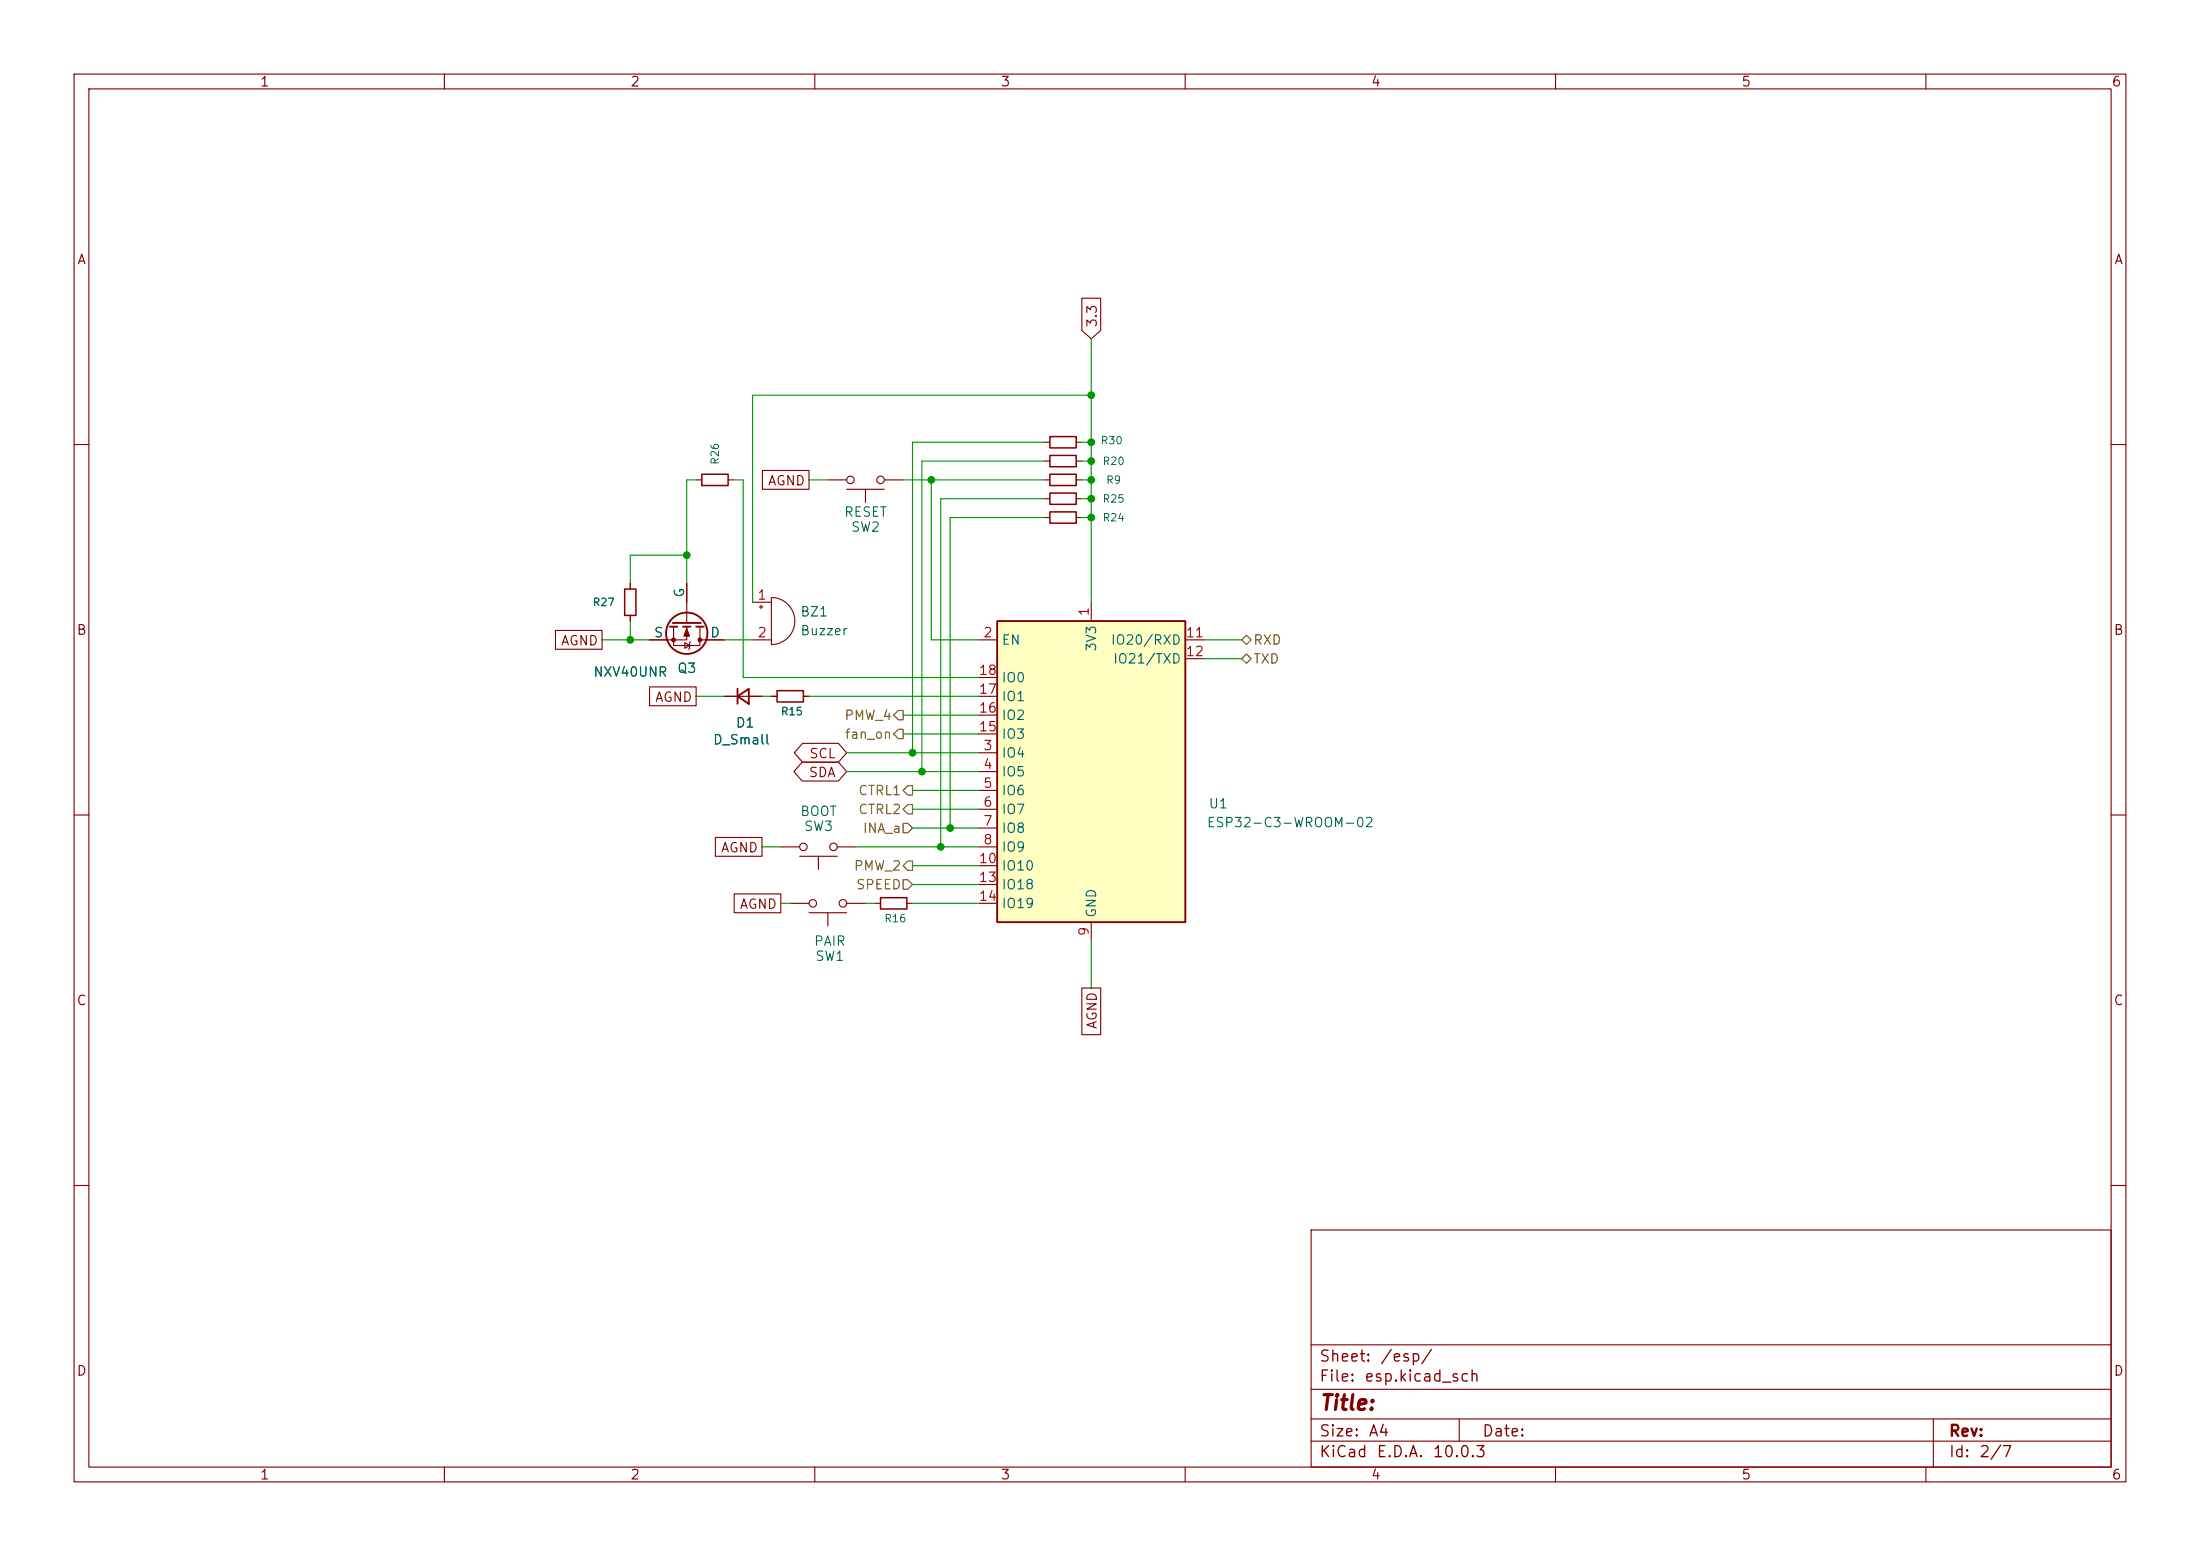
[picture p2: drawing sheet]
(kicad_sch
 (version 20260306)
 (generator "eeschema")
 (generator_version "10.0")
 (paper "A4")
 (lib_symbols
  (symbol "Device:Buzzer"
   (pin_names
    (offset 0.0254) (hide yes)) (exclude_from_sim no) (in_bom yes) (on_board yes)
   (in_pos_files yes)
   (duplicate_pin_numbers_are_jumpers no)
   (property "Reference" "BZ" (at 3.81 1.27 0) (show_name no) (do_not_autoplace no) (effects (font (size 1.27 1.27)) (justify left)))
   (property "Value" "Buzzer" (at 3.81 -1.27 0) (show_name no) (do_not_autoplace no) (effects (font (size 1.27 1.27)) (justify left)))
   (property "Footprint" "" (at -0.635 2.54 90) (show_name no) (do_not_autoplace no) (hide yes) (effects (font (size 1.27 1.27))))
   (property "Datasheet" "" (at -0.635 2.54 90) (show_name no) (do_not_autoplace no) (hide yes) (effects (font (size 1.27 1.27))))
   (property "Description" "Buzzer, polarized" (at 0 0 0) (show_name no) (do_not_autoplace no) (hide yes) (effects (font (size 1.27 1.27))))
   (symbol "Buzzer_0_1"
    (polyline (pts (xy -1.651 1.905) (xy -1.143 1.905)) (stroke (width 0) (type default)) (fill (type none)))
    (polyline (pts (xy -1.397 2.159) (xy -1.397 1.651)) (stroke (width 0) (type default)) (fill (type none)))
    (arc (start 0 3.175) (mid 3.1612 0) (end 0 -3.175) (stroke (width 0) (type default)) (fill (type none)))
    (polyline (pts (xy 0 3.175) (xy 0 -3.175)) (stroke (width 0) (type default)) (fill (type none))))
   (symbol "Buzzer_1_1"
    (pin passive line (at -2.54 2.54 0) (length 2.54) (name "+" (effects (font (size 1.27 1.27)))) (number "1" (effects (font (size 1.27 1.27)))))
    (pin passive line (at -2.54 -2.54 0) (length 2.54) (name "-" (effects (font (size 1.27 1.27)))) (number "2" (effects (font (size 1.27 1.27))))))
   (embedded_fonts no))
  (symbol "Device:D_Small"
   (pin_numbers (hide yes))
   (pin_names
    (offset 0.254) (hide yes)) (exclude_from_sim no) (in_bom yes) (on_board yes)
   (in_pos_files yes)
   (duplicate_pin_numbers_are_jumpers no)
   (property "Reference" "D" (at -1.27 2.032 0) (show_name no) (do_not_autoplace no) (effects (font (size 1.27 1.27)) (justify left)))
   (property "Value" "D_Small" (at -3.81 -2.032 0) (show_name no) (do_not_autoplace no) (effects (font (size 1.27 1.27)) (justify left)))
   (property "Footprint" "" (at 0 0 90) (show_name no) (do_not_autoplace no) (hide yes) (effects (font (size 1.27 1.27))))
   (property "Datasheet" "" (at 0 0 90) (show_name no) (do_not_autoplace no) (hide yes) (effects (font (size 1.27 1.27))))
   (property "Description" "Diode, small symbol" (at 0 0 0) (show_name no) (do_not_autoplace no) (hide yes) (effects (font (size 1.27 1.27))))
   (property "Sim.Device" "D" (at 0 0 0) (show_name no) (do_not_autoplace no) (hide yes) (effects (font (size 1.27 1.27))))
   (property "Sim.Pins" "1=K 2=A" (at 0 0 0) (show_name no) (do_not_autoplace no) (hide yes) (effects (font (size 1.27 1.27))))
   (symbol "D_Small_0_1"
    (polyline (pts (xy -0.762 0) (xy 0.762 0)) (stroke (width 0) (type default)) (fill (type none)))
    (polyline (pts (xy -0.762 -1.016) (xy -0.762 1.016)) (stroke (width 0.254) (type default)) (fill (type none)))
    (polyline (pts (xy 0.762 -1.016) (xy -0.762 0) (xy 0.762 1.016) (xy 0.762 -1.016)) (stroke (width 0.254) (type default)) (fill (type none))))
   (symbol "D_Small_1_1"
    (pin passive line (at -2.54 0 0) (length 1.778) (name "K" (effects (font (size 1.27 1.27)))) (number "1" (effects (font (size 1.27 1.27)))))
    (pin passive line (at 2.54 0 180) (length 1.778) (name "A" (effects (font (size 1.27 1.27)))) (number "2" (effects (font (size 1.27 1.27))))))
   (embedded_fonts no))
  (symbol "Device:R_Small"
   (pin_numbers (hide yes))
   (pin_names
    (offset 0.254) (hide yes)) (exclude_from_sim no) (in_bom yes) (on_board yes)
   (in_pos_files yes)
   (duplicate_pin_numbers_are_jumpers no)
   (property "Reference" "R" (at 0 0 90) (show_name no) (do_not_autoplace no) (effects (font (size 1.016 1.016))))
   (property "Value" "R_Small" (at 1.778 0 90) (show_name no) (do_not_autoplace no) (effects (font (size 1.27 1.27))))
   (property "Footprint" "" (at 0 0 0) (show_name no) (do_not_autoplace no) (hide yes) (effects (font (size 1.27 1.27))))
   (property "Datasheet" "" (at 0 0 0) (show_name no) (do_not_autoplace no) (hide yes) (effects (font (size 1.27 1.27))))
   (property "Description" "Resistor, small symbol" (at 0 0 0) (show_name no) (do_not_autoplace no) (hide yes) (effects (font (size 1.27 1.27))))
   (symbol "R_Small_0_1"
    (rectangle (start -0.762 1.778) (end 0.762 -1.778) (stroke (width 0.2032) (type default)) (fill (type none))))
   (symbol "R_Small_1_1"
    (pin passive line (at 0 2.54 270) (length 0.762) (name "" (effects (font (size 1.27 1.27)))) (number "1" (effects (font (size 1.27 1.27)))))
    (pin passive line (at 0 -2.54 90) (length 0.762) (name "" (effects (font (size 1.27 1.27)))) (number "2" (effects (font (size 1.27 1.27))))))
   (embedded_fonts no))
  (symbol "RF_Module:ESP32-C3-WROOM-02" (exclude_from_sim no) (in_bom yes) (on_board yes)
   (in_pos_files yes)
   (duplicate_pin_numbers_are_jumpers no)
   (property "Reference" "U" (at -12.192 21.336 0) (show_name no) (do_not_autoplace no) (effects (font (size 1.27 1.27))))
   (property "Value" "ESP32-C3-WROOM-02" (at 12.192 21.336 0) (show_name no) (do_not_autoplace no) (effects (font (size 1.27 1.27))))
   (property "Footprint" "RF_Module:ESP32-C3-WROOM-02" (at 0 0.635 0) (show_name no) (do_not_autoplace no) (hide yes) (effects (font (size 1.27 1.27))))
   (property "Datasheet" "https://www.espressif.com/sites/default/files/documentation/esp32-c3-wroom-02_datasheet_en.pdf" (at 0 0.635 0) (show_name no) (do_not_autoplace no) (hide yes) (effects (font (size 1.27 1.27))))
   (property "Description" "802.11 b/g/n Wi­Fi and Bluetooth 5 module, ESP32­C3 SoC, RISC­V microprocessor, On-board antenna" (at 0 0.635 0) (show_name no) (do_not_autoplace no) (hide yes) (effects (font (size 1.27 1.27))))
   (symbol "ESP32-C3-WROOM-02_1_1"
    (rectangle (start -12.7 20.32) (end 12.7 -20.32) (stroke (width 0.254) (type default)) (fill (type background)))
    (pin power_in line (at 0 22.86 270) (length 2.54) (name "3V3" (effects (font (size 1.27 1.27)))) (number "1" (effects (font (size 1.27 1.27)))))
    (pin input line (at -15.24 17.78 0) (length 2.54) (name "EN" (effects (font (size 1.27 1.27)))) (number "2" (effects (font (size 1.27 1.27)))))
    (pin bidirectional line (at -15.24 2.54 0) (length 2.54) (name "IO4" (effects (font (size 1.27 1.27)))) (number "3" (effects (font (size 1.27 1.27)))))
    (pin bidirectional line (at -15.24 0 0) (length 2.54) (name "IO5" (effects (font (size 1.27 1.27)))) (number "4" (effects (font (size 1.27 1.27)))))
    (pin bidirectional line (at -15.24 -2.54 0) (length 2.54) (name "IO6" (effects (font (size 1.27 1.27)))) (number "5" (effects (font (size 1.27 1.27)))))
    (pin bidirectional line (at -15.24 -5.08 0) (length 2.54) (name "IO7" (effects (font (size 1.27 1.27)))) (number "6" (effects (font (size 1.27 1.27)))))
    (pin bidirectional line (at -15.24 -7.62 0) (length 2.54) (name "IO8" (effects (font (size 1.27 1.27)))) (number "7" (effects (font (size 1.27 1.27)))))
    (pin bidirectional line (at -15.24 -10.16 0) (length 2.54) (name "IO9" (effects (font (size 1.27 1.27)))) (number "8" (effects (font (size 1.27 1.27)))))
    (pin power_in line (at 0 -22.86 90) (length 2.54) (name "GND" (effects (font (size 1.27 1.27)))) (number "9" (effects (font (size 1.27 1.27)))))
    (pin bidirectional line (at -15.24 -12.7 0) (length 2.54) (name "IO10" (effects (font (size 1.27 1.27)))) (number "10" (effects (font (size 1.27 1.27)))))
    (pin bidirectional line (at 15.24 17.78 180) (length 2.54) (name "IO20/RXD" (effects (font (size 1.27 1.27)))) (number "11" (effects (font (size 1.27 1.27)))))
    (pin bidirectional line (at 15.24 15.24 180) (length 2.54) (name "IO21/TXD" (effects (font (size 1.27 1.27)))) (number "12" (effects (font (size 1.27 1.27)))))
    (pin bidirectional line (at -15.24 -15.24 0) (length 2.54) (name "IO18" (effects (font (size 1.27 1.27)))) (number "13" (effects (font (size 1.27 1.27)))))
    (pin bidirectional line (at -15.24 -17.78 0) (length 2.54) (name "IO19" (effects (font (size 1.27 1.27)))) (number "14" (effects (font (size 1.27 1.27)))))
    (pin bidirectional line (at -15.24 5.08 0) (length 2.54) (name "IO3" (effects (font (size 1.27 1.27)))) (number "15" (effects (font (size 1.27 1.27)))))
    (pin bidirectional line (at -15.24 7.62 0) (length 2.54) (name "IO2" (effects (font (size 1.27 1.27)))) (number "16" (effects (font (size 1.27 1.27)))))
    (pin bidirectional line (at -15.24 10.16 0) (length 2.54) (name "IO1" (effects (font (size 1.27 1.27)))) (number "17" (effects (font (size 1.27 1.27)))))
    (pin bidirectional line (at -15.24 12.7 0) (length 2.54) (name "IO0" (effects (font (size 1.27 1.27)))) (number "18" (effects (font (size 1.27 1.27)))))
    (pin passive line (at 0 -22.86 90) (length 2.54) (hide yes) (name "GND" (effects (font (size 1.27 1.27)))) (number "19" (effects (font (size 1.27 1.27))))))
   (embedded_fonts no))
  (symbol "Simulation_SPICE:NMOS"
   (pin_numbers (hide yes))
   (pin_names
    (offset 0)) (exclude_from_sim no) (in_bom yes) (on_board yes)
   (in_pos_files yes)
   (duplicate_pin_numbers_are_jumpers no)
   (property "Reference" "Q1" (at 6.35 1.2701 0) (show_name no) (do_not_autoplace no) (effects (font (size 1.27 1.27)) (justify left)))
   (property "Value" "NXV40UNR" (at 6.35 -1.2699 0) (show_name no) (do_not_autoplace no) (effects (font (size 1.27 1.27)) (justify left)))
   (property "Footprint" "Package_TO_SOT_SMD:TSOT-23_HandSoldering" (at 5.08 2.54 0) (show_name no) (do_not_autoplace no) (hide yes) (effects (font (size 1.27 1.27))))
   (property "Datasheet" "https://ngspice.sourceforge.io/docs/ngspice-html-manual/manual.xhtml#cha_MOSFETs" (at 0 -12.7 0) (show_name no) (do_not_autoplace no) (hide yes) (effects (font (size 1.27 1.27))))
   (property "Description" "N-MOSFET transistor, drain/source/gate" (at 0 0 0) (show_name no) (do_not_autoplace no) (hide yes) (effects (font (size 1.27 1.27))))
   (property "Sim.Device" "NMOS" (at 0 -17.145 0) (show_name no) (do_not_autoplace no) (hide yes) (effects (font (size 1.27 1.27))))
   (property "Sim.Type" "VDMOS" (at 0 -19.05 0) (show_name no) (do_not_autoplace no) (hide yes) (effects (font (size 1.27 1.27))))
   (property "Sim.Pins" "1=D 2=G 3=S" (at 0 -15.24 0) (show_name no) (do_not_autoplace no) (hide yes) (effects (font (size 1.27 1.27))))
   (symbol "NMOS_0_1"
    (polyline (pts (xy 0.254 1.905) (xy 0.254 -1.905)) (stroke (width 0.254) (type default)) (fill (type none)))
    (polyline (pts (xy 0.254 0) (xy -2.54 0)) (stroke (width 0) (type default)) (fill (type none)))
    (polyline (pts (xy 0.762 2.286) (xy 0.762 1.27)) (stroke (width 0.254) (type default)) (fill (type none)))
    (polyline (pts (xy 0.762 0.508) (xy 0.762 -0.508)) (stroke (width 0.254) (type default)) (fill (type none)))
    (polyline (pts (xy 0.762 -1.27) (xy 0.762 -2.286)) (stroke (width 0.254) (type default)) (fill (type none)))
    (polyline (pts (xy 0.762 -1.778) (xy 3.302 -1.778) (xy 3.302 1.778) (xy 0.762 1.778)) (stroke (width 0) (type default)) (fill (type none)))
    (polyline (pts (xy 1.016 0) (xy 2.032 0.381) (xy 2.032 -0.381) (xy 1.016 0)) (stroke (width 0) (type default)) (fill (type outline)))
    (circle (center 1.651 0) (radius 2.794) (stroke (width 0.254) (type default)) (fill (type none)))
    (polyline (pts (xy 2.54 2.54) (xy 2.54 1.778)) (stroke (width 0) (type default)) (fill (type none)))
    (circle (center 2.54 1.778) (radius 0.254) (stroke (width 0) (type default)) (fill (type outline)))
    (circle (center 2.54 -1.778) (radius 0.254) (stroke (width 0) (type default)) (fill (type outline)))
    (polyline (pts (xy 2.54 -2.54) (xy 2.54 0) (xy 0.762 0)) (stroke (width 0) (type default)) (fill (type none)))
    (polyline (pts (xy 2.794 0.508) (xy 2.921 0.381) (xy 3.683 0.381) (xy 3.81 0.254)) (stroke (width 0) (type default)) (fill (type none)))
    (polyline (pts (xy 3.302 0.381) (xy 2.921 -0.254) (xy 3.683 -0.254) (xy 3.302 0.381)) (stroke (width 0) (type default)) (fill (type none))))
   (symbol "NMOS_1_1"
    (pin input line (at -5.08 0 0) (length 2.54) (name "G" (effects (font (size 1.27 1.27)))) (number "1" (effects (font (size 1.27 1.27)))))
    (pin passive line (at 2.54 -5.08 90) (length 2.54) (name "S" (effects (font (size 1.27 1.27)))) (number "2" (effects (font (size 1.27 1.27)))))
    (pin passive line (at 2.54 5.08 270) (length 2.54) (name "D" (effects (font (size 1.27 1.27)))) (number "3" (effects (font (size 1.27 1.27))))))
   (embedded_fonts no))
  (symbol "Switch:SW_Push"
   (pin_numbers (hide yes))
   (pin_names
    (offset 1.016) (hide yes)) (exclude_from_sim no) (in_bom yes) (on_board yes)
   (in_pos_files yes)
   (duplicate_pin_numbers_are_jumpers no)
   (property "Reference" "SW" (at 1.27 2.54 0) (show_name no) (do_not_autoplace no) (effects (font (size 1.27 1.27)) (justify left)))
   (property "Value" "SW_Push" (at 0 -1.524 0) (show_name no) (do_not_autoplace no) (effects (font (size 1.27 1.27))))
   (property "Footprint" "" (at 0 5.08 0) (show_name no) (do_not_autoplace no) (hide yes) (effects (font (size 1.27 1.27))))
   (property "Datasheet" "" (at 0 5.08 0) (show_name no) (do_not_autoplace no) (hide yes) (effects (font (size 1.27 1.27))))
   (property "Description" "Push button switch, generic, two pins" (at 0 0 0) (show_name no) (do_not_autoplace no) (hide yes) (effects (font (size 1.27 1.27))))
   (symbol "SW_Push_0_1"
    (circle (center -2.032 0) (radius 0.508) (stroke (width 0) (type default)) (fill (type none)))
    (polyline (pts (xy 0 1.27) (xy 0 3.048)) (stroke (width 0) (type default)) (fill (type none)))
    (circle (center 2.032 0) (radius 0.508) (stroke (width 0) (type default)) (fill (type none)))
    (polyline (pts (xy 2.54 1.27) (xy -2.54 1.27)) (stroke (width 0) (type default)) (fill (type none)))
    (pin passive line (at -5.08 0 0) (length 2.54) (name "1" (effects (font (size 1.27 1.27)))) (number "1" (effects (font (size 1.27 1.27)))))
    (pin passive line (at 5.08 0 180) (length 2.54) (name "2" (effects (font (size 1.27 1.27)))) (number "2" (effects (font (size 1.27 1.27))))))
   (embedded_fonts no)))
 (junction
  (at 128.27 111.76)
  (diameter 0)
  (color 0 0 0 0))
 (junction
  (at 147.32 64.77)
  (diameter 0)
  (color 0 0 0 0))
 (junction
  (at 124.46 104.14)
  (diameter 0)
  (color 0 0 0 0))
 (junction
  (at 147.32 59.69)
  (diameter 0)
  (color 0 0 0 0))
 (junction
  (at 85.09 86.36)
  (diameter 0)
  (color 0 0 0 0))
 (junction
  (at 147.32 53.34)
  (diameter 0)
  (color 0 0 0 0))
 (junction
  (at 123.19 101.6)
  (diameter 0)
  (color 0 0 0 0))
 (junction
  (at 147.32 69.85)
  (diameter 0)
  (color 0 0 0 0))
 (junction
  (at 147.32 62.23)
  (diameter 0)
  (color 0 0 0 0))
 (junction
  (at 92.71 74.93)
  (diameter 0)
  (color 0 0 0 0))
 (junction
  (at 125.73 64.77)
  (diameter 0)
  (color 0 0 0 0))
 (junction
  (at 147.32 67.31)
  (diameter 0)
  (color 0 0 0 0))
 (junction
  (at 127 114.3)
  (diameter 0)
  (color 0 0 0 0))
 (wire
  (pts (xy 147.32 69.85) (xy 147.32 81.28))
  (stroke (width 0) (type default)))
 (wire
  (pts (xy 100.33 64.77) (xy 99.06 64.77))
  (stroke (width 0) (type default)))
 (wire
  (pts (xy 132.08 101.6) (xy 123.19 101.6))
  (stroke (width 0) (type default)))
 (wire
  (pts (xy 140.97 69.85) (xy 128.27 69.85))
  (stroke (width 0) (type default)))
 (wire
  (pts (xy 101.6 86.36) (xy 97.79 86.36))
  (stroke (width 0) (type default)))
 (wire
  (pts (xy 85.09 86.36) (xy 87.63 86.36))
  (stroke (width 0) (type default)))
 (wire
  (pts (xy 147.32 62.23) (xy 147.32 64.77))
  (stroke (width 0) (type default)))
 (wire
  (pts (xy 121.92 64.77) (xy 125.73 64.77))
  (stroke (width 0) (type default)))
 (wire
  (pts (xy 147.32 67.31) (xy 147.32 69.85))
  (stroke (width 0) (type default)))
 (wire
  (pts (xy 123.19 111.76) (xy 128.27 111.76))
  (stroke (width 0) (type default)))
 (wire
  (pts (xy 100.33 91.44) (xy 100.33 64.77))
  (stroke (width 0) (type default)))
 (wire
  (pts (xy 128.27 69.85) (xy 128.27 111.76))
  (stroke (width 0) (type default)))
 (wire
  (pts (xy 127 114.3) (xy 127 67.31))
  (stroke (width 0) (type default)))
 (wire
  (pts (xy 85.09 78.74) (xy 85.09 74.93))
  (stroke (width 0) (type default)))
 (wire
  (pts (xy 115.57 114.3) (xy 127 114.3))
  (stroke (width 0) (type default)))
 (wire
  (pts (xy 81.28 86.36) (xy 85.09 86.36))
  (stroke (width 0) (type default)))
 (wire
  (pts (xy 147.32 59.69) (xy 147.32 62.23))
  (stroke (width 0) (type default)))
 (wire
  (pts (xy 140.97 62.23) (xy 124.46 62.23))
  (stroke (width 0) (type default)))
 (wire
  (pts (xy 85.09 83.82) (xy 85.09 86.36))
  (stroke (width 0) (type default)))
 (wire
  (pts (xy 147.32 53.34) (xy 101.6 53.34))
  (stroke (width 0) (type default)))
 (wire
  (pts (xy 121.92 96.52) (xy 132.08 96.52))
  (stroke (width 0) (type default)))
 (wire
  (pts (xy 123.19 121.92) (xy 132.08 121.92))
  (stroke (width 0) (type default)))
 (wire
  (pts (xy 147.32 64.77) (xy 147.32 67.31))
  (stroke (width 0) (type default)))
 (wire
  (pts (xy 162.56 86.36) (xy 167.64 86.36))
  (stroke (width 0) (type default)))
 (wire
  (pts (xy 123.19 119.38) (xy 132.08 119.38))
  (stroke (width 0) (type default)))
 (wire
  (pts (xy 109.22 64.77) (xy 111.76 64.77))
  (stroke (width 0) (type default)))
 (wire
  (pts (xy 85.09 74.93) (xy 92.71 74.93))
  (stroke (width 0) (type default)))
 (wire
  (pts (xy 123.19 116.84) (xy 132.08 116.84))
  (stroke (width 0) (type default)))
 (wire
  (pts (xy 123.19 59.69) (xy 123.19 101.6))
  (stroke (width 0) (type default)))
 (wire
  (pts (xy 109.22 93.98) (xy 132.08 93.98))
  (stroke (width 0) (type default)))
 (wire
  (pts (xy 146.05 64.77) (xy 147.32 64.77))
  (stroke (width 0) (type default)))
 (wire
  (pts (xy 101.6 53.34) (xy 101.6 81.28))
  (stroke (width 0) (type default)))
 (wire
  (pts (xy 125.73 64.77) (xy 140.97 64.77))
  (stroke (width 0) (type default)))
 (wire
  (pts (xy 146.05 69.85) (xy 147.32 69.85))
  (stroke (width 0) (type default)))
 (wire
  (pts (xy 147.32 53.34) (xy 147.32 59.69))
  (stroke (width 0) (type default)))
 (wire
  (pts (xy 92.71 74.93) (xy 92.71 78.74))
  (stroke (width 0) (type default)))
 (wire
  (pts (xy 102.87 93.98) (xy 104.14 93.98))
  (stroke (width 0) (type default)))
 (wire
  (pts (xy 146.05 67.31) (xy 147.32 67.31))
  (stroke (width 0) (type default)))
 (wire
  (pts (xy 146.05 59.69) (xy 147.32 59.69))
  (stroke (width 0) (type default)))
 (wire
  (pts (xy 162.56 88.9) (xy 167.64 88.9))
  (stroke (width 0) (type default)))
 (wire
  (pts (xy 116.84 121.92) (xy 118.11 121.92))
  (stroke (width 0) (type default)))
 (wire
  (pts (xy 121.92 99.06) (xy 132.08 99.06))
  (stroke (width 0) (type default)))
 (wire
  (pts (xy 93.98 64.77) (xy 92.71 64.77))
  (stroke (width 0) (type default)))
 (wire
  (pts (xy 124.46 62.23) (xy 124.46 104.14))
  (stroke (width 0) (type default)))
 (wire
  (pts (xy 132.08 86.36) (xy 125.73 86.36))
  (stroke (width 0) (type default)))
 (wire
  (pts (xy 97.79 93.98) (xy 93.98 93.98))
  (stroke (width 0) (type default)))
 (wire
  (pts (xy 102.87 114.3) (xy 105.41 114.3))
  (stroke (width 0) (type default)))
 (wire
  (pts (xy 105.41 121.92) (xy 106.68 121.92))
  (stroke (width 0) (type default)))
 (wire
  (pts (xy 123.19 101.6) (xy 114.3 101.6))
  (stroke (width 0) (type default)))
 (wire
  (pts (xy 124.46 104.14) (xy 114.3 104.14))
  (stroke (width 0) (type default)))
 (wire
  (pts (xy 132.08 91.44) (xy 100.33 91.44))
  (stroke (width 0) (type default)))
 (wire
  (pts (xy 123.19 106.68) (xy 132.08 106.68))
  (stroke (width 0) (type default)))
 (wire
  (pts (xy 125.73 86.36) (xy 125.73 64.77))
  (stroke (width 0) (type default)))
 (wire
  (pts (xy 146.05 62.23) (xy 147.32 62.23))
  (stroke (width 0) (type default)))
 (wire
  (pts (xy 147.32 127) (xy 147.32 133.35))
  (stroke (width 0) (type default)))
 (wire
  (pts (xy 132.08 114.3) (xy 127 114.3))
  (stroke (width 0) (type default)))
 (wire
  (pts (xy 147.32 45.72) (xy 147.32 53.34))
  (stroke (width 0) (type default)))
 (wire
  (pts (xy 127 67.31) (xy 140.97 67.31))
  (stroke (width 0) (type default)))
 (wire
  (pts (xy 132.08 104.14) (xy 124.46 104.14))
  (stroke (width 0) (type default)))
 (wire
  (pts (xy 92.71 64.77) (xy 92.71 74.93))
  (stroke (width 0) (type default)))
 (wire
  (pts (xy 123.19 109.22) (xy 132.08 109.22))
  (stroke (width 0) (type default)))
 (wire
  (pts (xy 128.27 111.76) (xy 132.08 111.76))
  (stroke (width 0) (type default)))
 (wire
  (pts (xy 140.97 59.69) (xy 123.19 59.69))
  (stroke (width 0) (type default)))
 (global_label "AGND"
  (shape passive)
  (at 102.87 114.3 180)
  (fields_autoplaced yes)
  (effects (font (size 1.27 1.27)) (justify right))
  (property "Intersheetrefs" "${INTERSHEET_REFS}" (at 96.037 114.3 0) (hide yes) (show_name no) (do_not_autoplace no) (effects (font (size 1.27 1.27)) (justify right))))
 (global_label "SCL"
  (shape bidirectional)
  (at 114.3 101.6 180)
  (fields_autoplaced yes)
  (effects (font (size 1.27 1.27)) (justify right))
  (property "Intersheetrefs" "${INTERSHEET_REFS}" (at 106.6959 101.6 0) (hide yes) (show_name no) (do_not_autoplace no) (effects (font (size 1.27 1.27)) (justify right))))
 (global_label "AGND"
  (shape passive)
  (at 147.32 133.35 270)
  (fields_autoplaced yes)
  (effects (font (size 1.27 1.27)) (justify right))
  (property "Intersheetrefs" "${INTERSHEET_REFS}" (at 147.32 140.183 90) (hide yes) (show_name no) (do_not_autoplace no) (effects (font (size 1.27 1.27)) (justify right))))
 (global_label "AGND"
  (shape passive)
  (at 81.28 86.36 180)
  (fields_autoplaced yes)
  (effects (font (size 1.27 1.27)) (justify right))
  (property "Intersheetrefs" "${INTERSHEET_REFS}" (at 74.447 86.36 0) (hide yes) (show_name no) (do_not_autoplace no) (effects (font (size 1.27 1.27)) (justify right))))
 (global_label "SDA"
  (shape bidirectional)
  (at 114.3 104.14 180)
  (fields_autoplaced yes)
  (effects (font (size 1.27 1.27)) (justify right))
  (property "Intersheetrefs" "${INTERSHEET_REFS}" (at 106.6354 104.14 0) (hide yes) (show_name no) (do_not_autoplace no) (effects (font (size 1.27 1.27)) (justify right))))
 (global_label "AGND"
  (shape passive)
  (at 93.98 93.98 180)
  (fields_autoplaced yes)
  (effects (font (size 1.27 1.27)) (justify right))
  (property "Intersheetrefs" "${INTERSHEET_REFS}" (at 87.147 93.98 0) (hide yes) (show_name no) (do_not_autoplace no) (effects (font (size 1.27 1.27)) (justify right))))
 (global_label "AGND"
  (shape passive)
  (at 109.22 64.77 180)
  (fields_autoplaced yes)
  (effects (font (size 1.27 1.27)) (justify right))
  (property "Intersheetrefs" "${INTERSHEET_REFS}" (at 102.387 64.77 0) (hide yes) (show_name no) (do_not_autoplace no) (effects (font (size 1.27 1.27)) (justify right))))
 (global_label "AGND"
  (shape passive)
  (at 105.41 121.92 180)
  (fields_autoplaced yes)
  (effects (font (size 1.27 1.27)) (justify right))
  (property "Intersheetrefs" "${INTERSHEET_REFS}" (at 98.577 121.92 0) (hide yes) (show_name no) (do_not_autoplace no) (effects (font (size 1.27 1.27)) (justify right))))
 (global_label "3.3"
  (shape input)
  (at 147.32 45.72 90)
  (fields_autoplaced yes)
  (effects (font (size 1.27 1.27)) (justify left))
  (property "Intersheetrefs" "${INTERSHEET_REFS}" (at 147.32 39.711 90) (hide yes) (show_name no) (do_not_autoplace no) (effects (font (size 1.27 1.27)) (justify left))))
 (hierarchical_label "PMW_2"
  (shape output)
  (at 123.19 116.84 180)
  (effects (font (size 1.27 1.27)) (justify right)))
 (hierarchical_label "INA_a"
  (shape input)
  (at 123.19 111.76 180)
  (effects (font (size 1.27 1.27)) (justify right)))
 (hierarchical_label "CTRL2"
  (shape output)
  (at 123.19 109.22 180)
  (effects (font (size 1.27 1.27)) (justify right)))
 (hierarchical_label "PMW_4"
  (shape output)
  (at 121.92 96.52 180)
  (effects (font (size 1.27 1.27)) (justify right)))
 (hierarchical_label "SPEED"
  (shape input)
  (at 123.19 119.38 180)
  (effects (font (size 1.27 1.27)) (justify right)))
 (hierarchical_label "RXD"
  (shape bidirectional)
  (at 167.64 86.36 0)
  (effects (font (size 1.27 1.27)) (justify left)))
 (hierarchical_label "TXD"
  (shape bidirectional)
  (at 167.64 88.9 0)
  (effects (font (size 1.27 1.27)) (justify left)))
 (hierarchical_label "fan_on"
  (shape output)
  (at 121.92 99.06 180)
  (effects (font (size 1.27 1.27)) (justify right)))
 (hierarchical_label "CTRL1"
  (shape output)
  (at 123.19 106.68 180)
  (effects (font (size 1.27 1.27)) (justify right)))
 (symbol
  (lib_id "Device:R_Small")
  (at 96.52 64.77 90)
  (unit 1)
  (body_style 1)
  (exclude_from_sim no)
  (in_bom yes)
  (on_board yes)
  (in_pos_files yes)
  (dnp no)
  (property "Reference" "R26" (at 96.52 61.214 0) (show_name no) (do_not_autoplace no) (effects (font (size 1.016 1.016))))
  (property "Value" "100" (at 96.52 67.31 90) (hide yes) (show_name no) (do_not_autoplace no) (effects (font (size 1.27 1.27))))
  (property "Footprint" "Resistor_SMD:R_0805_2012Metric_Pad1.20x1.40mm_HandSolder" (at 96.52 64.77 0) (hide yes) (show_name no) (do_not_autoplace no) (effects (font (size 1.27 1.27))))
  (property "Datasheet" "" (at 96.52 64.77 0) (hide yes) (show_name no) (do_not_autoplace no) (effects (font (size 1.27 1.27))))
  (property "Description" "Resistor, small symbol" (at 96.52 64.77 0) (hide yes) (show_name no) (do_not_autoplace no) (effects (font (size 1.27 1.27))))
  (pin "1")
  (pin "2"))
 (symbol
  (lib_id "RF_Module:ESP32-C3-WROOM-02")
  (at 147.32 104.14 0)
  (unit 1)
  (body_style 1)
  (exclude_from_sim no)
  (in_bom yes)
  (on_board yes)
  (in_pos_files yes)
  (dnp no)
  (property "Reference" "U1" (at 163.068 108.458 0) (show_name no) (do_not_autoplace no) (effects (font (size 1.27 1.27)) (justify left)))
  (property "Value" "ESP32-C3-WROOM-02" (at 162.814 110.998 0) (show_name no) (do_not_autoplace no) (effects (font (size 1.27 1.27)) (justify left)))
  (property "Footprint" "RF_Module:ESP32-C3-WROOM-02" (at 147.32 103.505 0) (hide yes) (show_name no) (do_not_autoplace no) (effects (font (size 1.27 1.27))))
  (property "Datasheet" "https://www.espressif.com/sites/default/files/documentation/esp32-c3-wroom-02_datasheet_en.pdf" (at 147.32 103.505 0) (hide yes) (show_name no) (do_not_autoplace no) (effects (font (size 1.27 1.27))))
  (property "Description" "802.11 b/g/n Wi­Fi and Bluetooth 5 module, ESP32­C3 SoC, RISC­V microprocessor, On-board antenna" (at 147.32 103.505 0) (hide yes) (show_name no) (do_not_autoplace no) (effects (font (size 1.27 1.27))))
  (pin "2")
  (pin "11")
  (pin "12")
  (pin "10")
  (pin "8")
  (pin "3")
  (pin "15")
  (pin "16")
  (pin "17")
  (pin "9")
  (pin "4")
  (pin "18")
  (pin "13")
  (pin "14")
  (pin "6")
  (pin "1")
  (pin "5")
  (pin "19")
  (pin "7"))
 (symbol
  (lib_id "Device:R_Small")
  (at 143.51 59.69 90)
  (unit 1)
  (body_style 1)
  (exclude_from_sim no)
  (in_bom yes)
  (on_board yes)
  (in_pos_files yes)
  (dnp no)
  (property "Reference" "R30" (at 150.114 59.436 90) (show_name no) (do_not_autoplace no) (effects (font (size 1.016 1.016))))
  (property "Value" "4k7" (at 143.51 62.23 90) (hide yes) (show_name no) (do_not_autoplace no) (effects (font (size 1.27 1.27))))
  (property "Footprint" "Resistor_SMD:R_0805_2012Metric_Pad1.20x1.40mm_HandSolder" (at 143.51 59.69 0) (hide yes) (show_name no) (do_not_autoplace no) (effects (font (size 1.27 1.27))))
  (property "Datasheet" "" (at 143.51 59.69 0) (hide yes) (show_name no) (do_not_autoplace no) (effects (font (size 1.27 1.27))))
  (property "Description" "Resistor, small symbol" (at 143.51 59.69 0) (hide yes) (show_name no) (do_not_autoplace no) (effects (font (size 1.27 1.27))))
  (pin "1")
  (pin "2"))
 (symbol
  (lib_id "Device:R_Small")
  (at 106.68 93.98 270)
  (unit 1)
  (body_style 1)
  (exclude_from_sim no)
  (in_bom yes)
  (on_board yes)
  (in_pos_files yes)
  (dnp no)
  (property "Reference" "R15" (at 106.934 96.012 90) (show_name no) (do_not_autoplace no) (effects (font (size 1.016 1.016))))
  (property "Value" "1k" (at 106.68 91.44 90) (hide yes) (show_name no) (do_not_autoplace no) (effects (font (size 1.27 1.27))))
  (property "Footprint" "Resistor_SMD:R_0805_2012Metric_Pad1.20x1.40mm_HandSolder" (at 106.68 93.98 0) (hide yes) (show_name no) (do_not_autoplace no) (effects (font (size 1.27 1.27))))
  (property "Datasheet" "" (at 106.68 93.98 0) (hide yes) (show_name no) (do_not_autoplace no) (effects (font (size 1.27 1.27))))
  (property "Description" "Resistor, small symbol" (at 106.68 93.98 0) (hide yes) (show_name no) (do_not_autoplace no) (effects (font (size 1.27 1.27))))
  (pin "1")
  (pin "2"))
 (symbol
  (lib_id "Switch:SW_Push")
  (at 116.84 64.77 180)
  (unit 1)
  (body_style 1)
  (exclude_from_sim no)
  (in_bom yes)
  (on_board yes)
  (in_pos_files yes)
  (dnp no)
  (property "Reference" "SW2" (at 116.84 71.12 0) (show_name no) (do_not_autoplace no) (effects (font (size 1.27 1.27))))
  (property "Value" "RESET" (at 116.84 69.088 0) (show_name no) (do_not_autoplace no) (effects (font (size 1.27 1.27))))
  (property "Footprint" "Custom:smd button" (at 116.84 69.85 0) (hide yes) (show_name no) (do_not_autoplace no) (effects (font (size 1.27 1.27))))
  (property "Datasheet" "" (at 116.84 69.85 0) (hide yes) (show_name no) (do_not_autoplace no) (effects (font (size 1.27 1.27))))
  (property "Description" "Push button switch, generic, two pins" (at 116.84 64.77 0) (hide yes) (show_name no) (do_not_autoplace no) (effects (font (size 1.27 1.27))))
  (property "model" "" (at 116.84 64.77 0) (show_name no) (do_not_autoplace no) (effects (font (size 1.27 1.27))))
  (pin "2")
  (pin "1"))
 (symbol
  (lib_id "Switch:SW_Push")
  (at 111.76 121.92 180)
  (unit 1)
  (body_style 1)
  (exclude_from_sim no)
  (in_bom yes)
  (on_board yes)
  (in_pos_files yes)
  (dnp no)
  (property "Reference" "SW1" (at 112.014 129.032 0) (show_name no) (do_not_autoplace no) (effects (font (size 1.27 1.27))))
  (property "Value" "PAIR" (at 112.014 127 0) (show_name no) (do_not_autoplace no) (effects (font (size 1.27 1.27))))
  (property "Footprint" "Custom:smd button" (at 111.76 127 0) (hide yes) (show_name no) (do_not_autoplace no) (effects (font (size 1.27 1.27))))
  (property "Datasheet" "" (at 111.76 127 0) (hide yes) (show_name no) (do_not_autoplace no) (effects (font (size 1.27 1.27))))
  (property "Description" "Push button switch, generic, two pins" (at 111.76 121.92 0) (hide yes) (show_name no) (do_not_autoplace no) (effects (font (size 1.27 1.27))))
  (property "model" "" (at 111.76 121.92 0) (show_name no) (do_not_autoplace no) (effects (font (size 1.27 1.27))))
  (pin "2")
  (pin "1"))
 (symbol
  (lib_id "Device:Buzzer")
  (at 104.14 83.82 0)
  (unit 1)
  (body_style 1)
  (exclude_from_sim no)
  (in_bom yes)
  (on_board yes)
  (in_pos_files yes)
  (dnp no)
  (fields_autoplaced yes)
  (property "Reference" "BZ1" (at 107.95 82.5499 0) (show_name no) (do_not_autoplace no) (effects (font (size 1.27 1.27)) (justify left)))
  (property "Value" "Buzzer" (at 107.95 85.0899 0) (show_name no) (do_not_autoplace no) (effects (font (size 1.27 1.27)) (justify left)))
  (property "Footprint" "Connector_PinHeader_2.54mm:PinHeader_1x02_P2.54mm_Vertical" (at 103.505 81.28 90) (hide yes) (show_name no) (do_not_autoplace no) (effects (font (size 1.27 1.27))))
  (property "Datasheet" "" (at 103.505 81.28 90) (hide yes) (show_name no) (do_not_autoplace no) (effects (font (size 1.27 1.27))))
  (property "Description" "Buzzer, polarized" (at 104.14 83.82 0) (hide yes) (show_name no) (do_not_autoplace no) (effects (font (size 1.27 1.27))))
  (pin "1")
  (pin "2"))
 (symbol
  (lib_id "Simulation_SPICE:NMOS")
  (at 92.71 83.82 270)
  (unit 1)
  (body_style 1)
  (exclude_from_sim no)
  (in_bom yes)
  (on_board yes)
  (in_pos_files yes)
  (dnp no)
  (property "Reference" "Q3" (at 92.71 90.17 90) (show_name no) (do_not_autoplace no) (effects (font (size 1.27 1.27))))
  (property "Value" "NXV40UNR" (at 85.09 90.678 90) (show_name no) (do_not_autoplace no) (effects (font (size 1.27 1.27))))
  (property "Footprint" "Package_TO_SOT_SMD:SOT-23-3" (at 95.25 88.9 0) (hide yes) (show_name no) (do_not_autoplace no) (effects (font (size 1.27 1.27))))
  (property "Datasheet" "https://ngspice.sourceforge.io/docs/ngspice-html-manual/manual.xhtml#cha_MOSFETs" (at 80.01 83.82 0) (hide yes) (show_name no) (do_not_autoplace no) (effects (font (size 1.27 1.27))))
  (property "Description" "N-MOSFET transistor, drain/source/gate" (at 92.71 83.82 0) (hide yes) (show_name no) (do_not_autoplace no) (effects (font (size 1.27 1.27))))
  (property "Sim.Device" "NMOS" (at 75.565 83.82 0) (hide yes) (show_name no) (do_not_autoplace no) (effects (font (size 1.27 1.27))))
  (property "Sim.Type" "VDMOS" (at 73.66 83.82 0) (hide yes) (show_name no) (do_not_autoplace no) (effects (font (size 1.27 1.27))))
  (property "Sim.Pins" "1=D 2=G 3=S" (at 77.47 83.82 0) (hide yes) (show_name no) (do_not_autoplace no) (effects (font (size 1.27 1.27))))
  (pin "1")
  (pin "3")
  (pin "2"))
 (symbol
  (lib_id "Switch:SW_Push")
  (at 110.49 114.3 180)
  (unit 1)
  (body_style 1)
  (exclude_from_sim no)
  (in_bom yes)
  (on_board yes)
  (in_pos_files yes)
  (dnp no)
  (property "Reference" "SW3" (at 110.49 111.506 0) (show_name no) (do_not_autoplace no) (effects (font (size 1.27 1.27))))
  (property "Value" "BOOT" (at 110.49 109.474 0) (show_name no) (do_not_autoplace no) (effects (font (size 1.27 1.27))))
  (property "Footprint" "Custom:smd button" (at 110.49 119.38 0) (hide yes) (show_name no) (do_not_autoplace no) (effects (font (size 1.27 1.27))))
  (property "Datasheet" "" (at 110.49 119.38 0) (hide yes) (show_name no) (do_not_autoplace no) (effects (font (size 1.27 1.27))))
  (property "Description" "Push button switch, generic, two pins" (at 110.49 114.3 0) (hide yes) (show_name no) (do_not_autoplace no) (effects (font (size 1.27 1.27))))
  (property "model" "" (at 110.49 114.3 0) (show_name no) (do_not_autoplace no) (effects (font (size 1.27 1.27))))
  (pin "2")
  (pin "1"))
 (symbol
  (lib_id "Device:R_Small")
  (at 143.51 67.31 90)
  (unit 1)
  (body_style 1)
  (exclude_from_sim no)
  (in_bom yes)
  (on_board yes)
  (in_pos_files yes)
  (dnp no)
  (property "Reference" "R25" (at 150.368 67.31 90) (show_name no) (do_not_autoplace no) (effects (font (size 1.016 1.016))))
  (property "Value" "4k7" (at 143.51 69.85 90) (hide yes) (show_name no) (do_not_autoplace no) (effects (font (size 1.27 1.27))))
  (property "Footprint" "Resistor_SMD:R_0805_2012Metric_Pad1.20x1.40mm_HandSolder" (at 143.51 67.31 0) (hide yes) (show_name no) (do_not_autoplace no) (effects (font (size 1.27 1.27))))
  (property "Datasheet" "" (at 143.51 67.31 0) (hide yes) (show_name no) (do_not_autoplace no) (effects (font (size 1.27 1.27))))
  (property "Description" "Resistor, small symbol" (at 143.51 67.31 0) (hide yes) (show_name no) (do_not_autoplace no) (effects (font (size 1.27 1.27))))
  (pin "1")
  (pin "2"))
 (symbol
  (lib_id "Device:R_Small")
  (at 85.09 81.28 180)
  (unit 1)
  (body_style 1)
  (exclude_from_sim no)
  (in_bom yes)
  (on_board yes)
  (in_pos_files yes)
  (dnp no)
  (property "Reference" "R27" (at 81.534 81.28 0) (show_name no) (do_not_autoplace no) (effects (font (size 1.016 1.016))))
  (property "Value" "100k" (at 87.63 81.28 90) (hide yes) (show_name no) (do_not_autoplace no) (effects (font (size 1.27 1.27))))
  (property "Footprint" "Resistor_SMD:R_0805_2012Metric_Pad1.20x1.40mm_HandSolder" (at 85.09 81.28 0) (hide yes) (show_name no) (do_not_autoplace no) (effects (font (size 1.27 1.27))))
  (property "Datasheet" "" (at 85.09 81.28 0) (hide yes) (show_name no) (do_not_autoplace no) (effects (font (size 1.27 1.27))))
  (property "Description" "Resistor, small symbol" (at 85.09 81.28 0) (hide yes) (show_name no) (do_not_autoplace no) (effects (font (size 1.27 1.27))))
  (pin "1")
  (pin "2"))
 (symbol
  (lib_id "Device:R_Small")
  (at 143.51 64.77 90)
  (unit 1)
  (body_style 1)
  (exclude_from_sim no)
  (in_bom yes)
  (on_board yes)
  (in_pos_files yes)
  (dnp no)
  (property "Reference" "R9" (at 150.368 64.77 90) (show_name no) (do_not_autoplace no) (effects (font (size 1.016 1.016))))
  (property "Value" "4k7" (at 143.51 67.31 90) (hide yes) (show_name no) (do_not_autoplace no) (effects (font (size 1.27 1.27))))
  (property "Footprint" "Resistor_SMD:R_0805_2012Metric_Pad1.20x1.40mm_HandSolder" (at 143.51 64.77 0) (hide yes) (show_name no) (do_not_autoplace no) (effects (font (size 1.27 1.27))))
  (property "Datasheet" "" (at 143.51 64.77 0) (hide yes) (show_name no) (do_not_autoplace no) (effects (font (size 1.27 1.27))))
  (property "Description" "Resistor, small symbol" (at 143.51 64.77 0) (hide yes) (show_name no) (do_not_autoplace no) (effects (font (size 1.27 1.27))))
  (pin "1")
  (pin "2"))
 (symbol
  (lib_id "Device:D_Small")
  (at 100.33 93.98 0)
  (unit 1)
  (body_style 1)
  (exclude_from_sim no)
  (in_bom yes)
  (on_board yes)
  (in_pos_files yes)
  (dnp no)
  (property "Reference" "D1" (at 100.584 97.536 0) (show_name no) (do_not_autoplace no) (effects (font (size 1.27 1.27))))
  (property "Value" "D_Small" (at 100.076 99.822 0) (show_name no) (do_not_autoplace no) (effects (font (size 1.27 1.27))))
  (property "Footprint" "Diode_SMD:D_0805_2012Metric_Pad1.15x1.40mm_HandSolder" (at 100.33 93.98 90) (hide yes) (show_name no) (do_not_autoplace no) (effects (font (size 1.27 1.27))))
  (property "Datasheet" "" (at 100.33 93.98 90) (hide yes) (show_name no) (do_not_autoplace no) (effects (font (size 1.27 1.27))))
  (property "Description" "Diode, small symbol" (at 100.33 93.98 0) (hide yes) (show_name no) (do_not_autoplace no) (effects (font (size 1.27 1.27))))
  (property "Sim.Device" "D" (at 100.33 93.98 0) (hide yes) (show_name no) (do_not_autoplace no) (effects (font (size 1.27 1.27))))
  (property "Sim.Pins" "1=K 2=A" (at 100.33 93.98 0) (hide yes) (show_name no) (do_not_autoplace no) (effects (font (size 1.27 1.27))))
  (pin "2")
  (pin "1"))
 (symbol
  (lib_id "Device:R_Small")
  (at 143.51 62.23 90)
  (unit 1)
  (body_style 1)
  (exclude_from_sim no)
  (in_bom yes)
  (on_board yes)
  (in_pos_files yes)
  (dnp no)
  (property "Reference" "R20" (at 150.368 62.23 90) (show_name no) (do_not_autoplace no) (effects (font (size 1.016 1.016))))
  (property "Value" "4k7" (at 143.51 64.77 90) (hide yes) (show_name no) (do_not_autoplace no) (effects (font (size 1.27 1.27))))
  (property "Footprint" "Resistor_SMD:R_0805_2012Metric_Pad1.20x1.40mm_HandSolder" (at 143.51 62.23 0) (hide yes) (show_name no) (do_not_autoplace no) (effects (font (size 1.27 1.27))))
  (property "Datasheet" "" (at 143.51 62.23 0) (hide yes) (show_name no) (do_not_autoplace no) (effects (font (size 1.27 1.27))))
  (property "Description" "Resistor, small symbol" (at 143.51 62.23 0) (hide yes) (show_name no) (do_not_autoplace no) (effects (font (size 1.27 1.27))))
  (pin "1")
  (pin "2"))
 (symbol
  (lib_id "Device:R_Small")
  (at 120.65 121.92 270)
  (unit 1)
  (body_style 1)
  (exclude_from_sim no)
  (in_bom yes)
  (on_board yes)
  (in_pos_files yes)
  (dnp no)
  (property "Reference" "R16" (at 120.904 123.952 90) (show_name no) (do_not_autoplace no) (effects (font (size 1.016 1.016))))
  (property "Value" "1k" (at 120.65 119.38 90) (hide yes) (show_name no) (do_not_autoplace no) (effects (font (size 1.27 1.27))))
  (property "Footprint" "Resistor_SMD:R_0805_2012Metric_Pad1.20x1.40mm_HandSolder" (at 120.65 121.92 0) (hide yes) (show_name no) (do_not_autoplace no) (effects (font (size 1.27 1.27))))
  (property "Datasheet" "" (at 120.65 121.92 0) (hide yes) (show_name no) (do_not_autoplace no) (effects (font (size 1.27 1.27))))
  (property "Description" "Resistor, small symbol" (at 120.65 121.92 0) (hide yes) (show_name no) (do_not_autoplace no) (effects (font (size 1.27 1.27))))
  (pin "1")
  (pin "2"))
 (symbol
  (lib_id "Device:R_Small")
  (at 143.51 69.85 90)
  (unit 1)
  (body_style 1)
  (exclude_from_sim no)
  (in_bom yes)
  (on_board yes)
  (in_pos_files yes)
  (dnp no)
  (property "Reference" "R24" (at 150.368 69.85 90) (show_name no) (do_not_autoplace no) (effects (font (size 1.016 1.016))))
  (property "Value" "4k7" (at 143.51 72.39 90) (hide yes) (show_name no) (do_not_autoplace no) (effects (font (size 1.27 1.27))))
  (property "Footprint" "Resistor_SMD:R_0805_2012Metric_Pad1.20x1.40mm_HandSolder" (at 143.51 69.85 0) (hide yes) (show_name no) (do_not_autoplace no) (effects (font (size 1.27 1.27))))
  (property "Datasheet" "" (at 143.51 69.85 0) (hide yes) (show_name no) (do_not_autoplace no) (effects (font (size 1.27 1.27))))
  (property "Description" "Resistor, small symbol" (at 143.51 69.85 0) (hide yes) (show_name no) (do_not_autoplace no) (effects (font (size 1.27 1.27))))
  (pin "1")
  (pin "2")))
